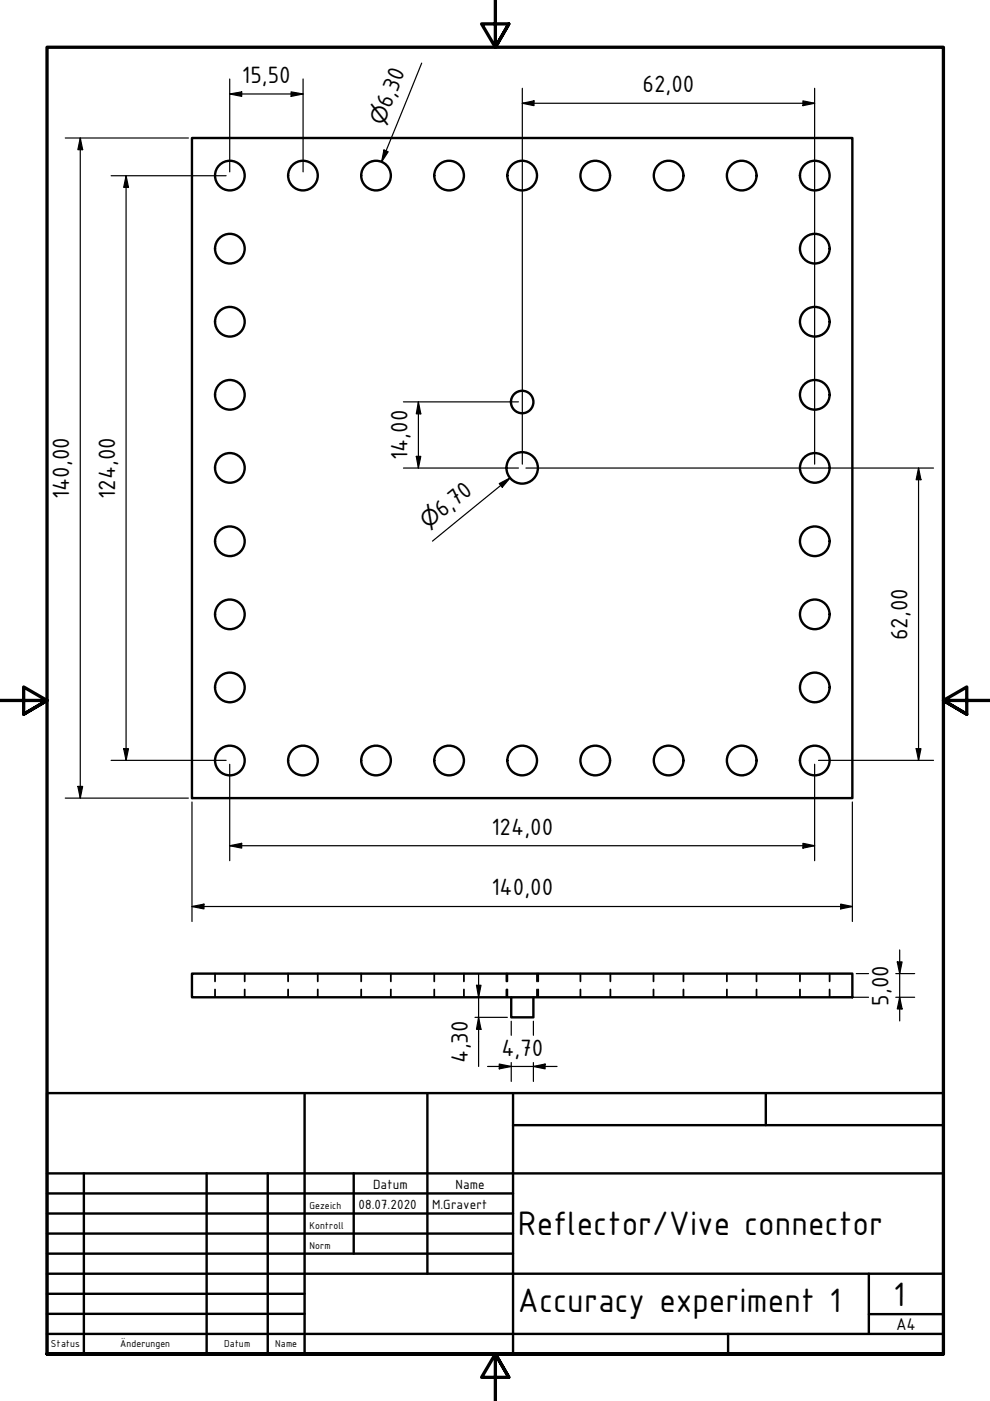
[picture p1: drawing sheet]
<svg xmlns="http://www.w3.org/2000/svg" width="210mm" height="297mm" viewBox="0 0 210 297" stroke-linecap="round" stroke-linejoin="round" font-family="sans-serif">
<!-- layer: Sichtbar (ISO) -->
<g fill="none" stroke="#000" stroke-width=".51">
<path d="M40.7 29.3h140v139.9h-140zM40.7 206.4h140v5h-140zM108.4 211.4v4.3h4.7v-4.3"/>
<circle cx="48.7" cy="37.2" r="3.1"/>
<circle cx="64.2" cy="37.2" r="3.1"/>
<circle cx="79.7" cy="37.2" r="3.1"/>
<circle cx="95.2" cy="37.2" r="3.1"/>
<circle cx="110.7" cy="37.2" r="3.1"/>
<circle cx="126.2" cy="37.2" r="3.1"/>
<circle cx="141.8" cy="37.2" r="3.1"/>
<circle cx="157.3" cy="37.2" r="3.1"/>
<circle cx="172.8" cy="37.2" r="3.1"/>
<circle cx="48.7" cy="52.7" r="3.1"/>
<circle cx="172.8" cy="52.7" r="3.1"/>
<circle cx="48.7" cy="68.2" r="3.1"/>
<circle cx="172.8" cy="68.2" r="3.1"/>
<circle cx="48.7" cy="99.2" r="3.1"/>
<circle cx="48.7" cy="83.7" r="3.1"/>
<circle cx="110.7" cy="85.2" r="2.38"/>
<circle cx="110.7" cy="99.2" r="3.3"/>
<circle cx="172.8" cy="99.2" r="3.1"/>
<circle cx="172.8" cy="83.7" r="3.1"/>
<circle cx="48.7" cy="114.8" r="3.1"/>
<circle cx="172.8" cy="114.8" r="3.1"/>
<circle cx="48.7" cy="130.3" r="3.1"/>
<circle cx="172.8" cy="130.3" r="3.1"/>
<circle cx="48.7" cy="145.8" r="3.1"/>
<circle cx="172.8" cy="145.7" r="3.1"/>
<circle cx="48.7" cy="161.2" r="3.1"/>
<circle cx="64.2" cy="161.2" r="3.1"/>
<circle cx="79.7" cy="161.2" r="3.1"/>
<circle cx="95.2" cy="161.2" r="3.1"/>
<circle cx="110.7" cy="161.2" r="3.1"/>
<circle cx="126.2" cy="161.2" r="3.1"/>
<circle cx="141.8" cy="161.2" r="3.1"/>
<circle cx="157.3" cy="161.2" r="3.1"/>
<circle cx="172.8" cy="161.2" r="3.1"/>
</g>
<!-- layer: Verdeckt (ISO) -->
<g fill="none" stroke="#000" stroke-width=".38">
<path d="M45.6 206.4v1.7M45.6 209.8v1.6M51.9 206.4v1.7M51.9 209.8v1.6M61.1 206.4v1.7M61.1 209.8v1.6M67.4 206.4v1.7M67.4 209.8v1.6M76.6 206.4v1.7M76.6 209.8v1.6M82.9 206.4v1.7M82.9 209.8v1.6"/>
<path d="M92.1 206.4v1.7M92.1 209.8v1.6M98.4 206.4v1.7M98.4 209.8v1.6M107.4 206.4v1.7M107.4 209.8v1.6M107.6 206.4v1.7M107.6 209.8v1.6M113.9 206.4v1.7M113.9 209.8v1.6M114.1 206.4v1.7M114.1 209.8v1.6"/>
<path d="M123.1 206.4v1.7M123.1 209.8v1.6M129.4 206.4v1.7M129.4 209.8v1.6M138.6 206.4v1.7M138.6 209.8v1.6M144.9 206.4v1.7M144.9 209.8v1.6M154.1 206.4v1.7M154.1 209.8v1.6M160.4 206.4v1.7M160.4 209.8v1.6"/>
<path d="M169.6 206.4v1.7M169.6 209.8v1.6M175.9 206.4v1.7M175.9 209.8v1.6"/>
</g>
<!-- layer: Rahmen (ISO) -->
<path d="M105 0v10l-2.9-4.9h5.8l-2.9 4.9 2.9-4.9M0 148.5h10l-5-2.8v5.7l5-2.9-5 2.9M210 148.5h-10l5-2.8v5.7l-5-2.9 5 2.9M10 287.1v-277.1h190v277.1h-190h190M107.9 292l-2.9-4.9 2.9 4.9h-5.8l2.9-4.9v9.9" fill="none" stroke="#000" stroke-width=".7"/>
<!-- layer: Titel (ISO) -->
<g fill="none" stroke="#000" stroke-width=".51">
<path d="M10 231.8h190v55.3h-190zM64.6 231.8v55.3M90.6 231.8v38.3M108.8 238.6h91.2M108.8 231.8v55.3M162.4 231.8v6.8M10 253h98.8M10 257.3h98.8M10 248.8h190M17.8 248.8v38.3M43.8 248.8v38.3M56.8 248.8v38.3"/>
<path d="M75 248.8v17M10 261.5h98.8M10 265.8h98.8M10 270.1h190M10 274.3h54.6M10 278.6h54.6M184.2 278.6h15.8M184.2 270.1v12.7M10 282.8h190M154.4 282.8v4.3"/>
</g>
<g fill="none" stroke="#000" stroke-width=".25">
<path d="M48.7 19.9l2.5-.4v.9zM48.7 19.9h15.6M48.7 16.7v19.7M61.7 19.5l2.6 .4-2.6 .5zM64.3 16.7v19.7M110.7 18.7v79.7M172.7 18.7v79.7M13.8 29.3h26.1M17 29.3l.5 2.4h-1zM17 29.3v139.9M23.6 37.3h24.3M26.7 37.3l.5 2.4h-1z"/>
<path d="M26.7 37.3v123.9M110.7 21.9l2.5-.5v1zM110.7 21.9h62M170.2 21.4l2.5 .5-2.5 .5zM85.5 99.2h24.4M85.5 85.2h24.4M88.3 96.8h.9l-.5 2.4zM88.7 85.2l.5 2.5h-.9zM88.7 85.2v14M111.5 99.2h86.4M194.8 99.2l.5 2.5h-1.1zM194.8 99.2v62"/>
<path d="M26.2 158.7h1l-.5 2.5zM194.2 158.7h1.1l-.5 2.5zM13.8 169.2h26.1M16.5 166.7h1l-.5 2.5zM23.6 161.2h24.3M40.7 170v25.4M48.7 179.3l2.5-.5v1zM48.7 162v20.5M48.7 179.3h124M170.2 178.8l2.5 .5-2.5 .5zM172.7 162v20.5M173.5 161.2h24.4"/>
<path d="M180.7 170v25.4M40.7 192.2l2.5-.5v1zM40.7 192.2h140M178.2 191.7l2.5 .5-2.5 .5zM100.7 215.7h6.9M101 208.9h1l-.5 2.5zM101.5 215.7l.5 2.5h-1zM101.5 206.4v19.7M108.4 216.5v3M113.1 216.5v3M176.7 211.4h7.4M181.5 206.4h2.6"/>
<path d="M189.9 206.4h4M189.9 211.4h4M190.2 203.9h1.1l-.5 2.5zM190.8 211.4l.5 2.5h-1.1zM190.8 201.4v15.1M103.4 226.1h14.7M105.9 225.6l2.5 .5-2.5 .5zM108.4 225.3v4M113.1 226.1l2.5-.5v1zM113.1 225.3v4"/>
</g>
<g fill="#000">
<path d="M48.7 19.9l2.5-.4v.9z" fill-rule="evenodd"/>
<path d="M17 29.3l.5 2.4h-1z" fill-rule="evenodd"/>
<path d="M26.7 37.3l.5 2.4h-1z" fill-rule="evenodd"/>
<path d="M61.7 19.5l2.6 .4-2.6 .5z" fill-rule="evenodd"/>
<path d="M110.7 21.9l2.5-.5v1z" fill-rule="evenodd"/>
<path d="M170.2 21.4l2.5 .5-2.5 .5z" fill-rule="evenodd"/>
<path d="M88.3 96.8h.9l-.5 2.4z" fill-rule="evenodd"/>
<path d="M88.7 85.2l.5 2.5h-.9z" fill-rule="evenodd"/>
<path d="M194.8 99.2l.5 2.5h-1.1z" fill-rule="evenodd"/>
<path d="M26.2 158.7h1l-.5 2.5z" fill-rule="evenodd"/>
<path d="M194.2 158.7h1.1l-.5 2.5z" fill-rule="evenodd"/>
<path d="M16.5 166.7h1l-.5 2.5z" fill-rule="evenodd"/>
<path d="M48.7 179.3l2.5-.5v1z" fill-rule="evenodd"/>
<path d="M170.2 178.8l2.5 .5-2.5 .5z" fill-rule="evenodd"/>
<path d="M40.7 192.2l2.5-.5v1z" fill-rule="evenodd"/>
<path d="M178.2 191.7l2.5 .5-2.5 .5z" fill-rule="evenodd"/>
<path d="M101 208.9h1l-.5 2.5z" fill-rule="evenodd"/>
<path d="M101.5 215.7l.5 2.5h-1z" fill-rule="evenodd"/>
<path d="M190.2 203.9h1.1l-.5 2.5z" fill-rule="evenodd"/>
<path d="M190.8 211.4l.5 2.5h-1.1z" fill-rule="evenodd"/>
<path d="M105.9 225.6l2.5 .5-2.5 .5z" fill-rule="evenodd"/>
<path d="M113.1 226.1l2.5-.5v1z" fill-rule="evenodd"/>
</g>
<!-- layer: Symbol (ISO) -->
<path d="M89.4 13.4l-8.5 20.9M81.4 31.8l.9 .4-1.4 2.1zM105.9 102.5l2.2-1.2-1.6 2zM108.1 101.3l-16.4 13.4" fill="none" stroke="#000" stroke-width=".25"/>
<g fill="#000">
<path d="M81.4 31.8l.9 .4-1.4 2.1z" fill-rule="evenodd"/>
<path d="M105.9 102.5l2.2-1.2-1.6 2z" fill-rule="evenodd"/>
</g>
<g font-size="7.7">
<text x="109.8" y="261.9">Reflector/Vive connector</text>
<text x="109.8" y="278.2">Accuracy experiment 1</text>
<text x="189.4" y="276.8">1</text>
</g>
<g font-size="5.4">
<text x="51.3" y="17.6">15,50</text>
<text x="82.8" y="23.1" transform="rotate(-68 82.8 23.1)">6,30</text>
<text x="136.2" y="19.5">62,00</text>
<text x="86.4" y="97.6" transform="rotate(-90 86.4 97.6)">14,00</text>
<text x="14.7" y="105.8" transform="rotate(-90 14.7 105.8)">140,00</text>
<text x="24.4" y="105.8" transform="rotate(-90 24.4 105.8)">124,00</text>
<text x="93.8" y="109.8" transform="rotate(-39 93.8 109.8)">6,70</text>
<text x="192.4" y="135.7" transform="rotate(-90 192.4 135.7)">62,00</text>
<text x="104.2" y="177">124,00</text>
<text x="104.2" y="189.9">140,00</text>
<text x="188.4" y="213.2" transform="rotate(-90 188.4 213.2)">5,00</text>
<text x="99.2" y="225.3" transform="rotate(-90 99.2 225.3)">4,30</text>
<text x="106.3" y="223.8">4,70</text>
</g>
<g font-size="4.6">
<text x="81.3" y="26.7" transform="rotate(-68 81.3 26.7)">⌀</text>
<text x="90.7" y="112.3" transform="rotate(-39 90.7 112.3)">⌀</text>
</g>
<text font-size="3.9" x="190" y="282">A4</text>
<g font-size="3">
<text x="76" y="256.3">08.07.2020</text>
<text x="79.1" y="252">Datum</text>
<text x="91.6" y="256.3">M.Gravert</text>
<text x="96.6" y="252">Name</text>
</g>
<g font-size="2.3">
<text x="65.6" y="256.3">Gezeich</text>
<text x="65.6" y="260.5">Kontroll</text>
<text x="65.6" y="264.8">Norm</text>
<text x="10.8" y="285.7">Status</text>
<text x="25.5" y="285.7">Änderungen</text>
<text x="47.5" y="285.7">Datum</text>
<text x="58.4" y="285.7">Name</text>
</g>
</svg>
